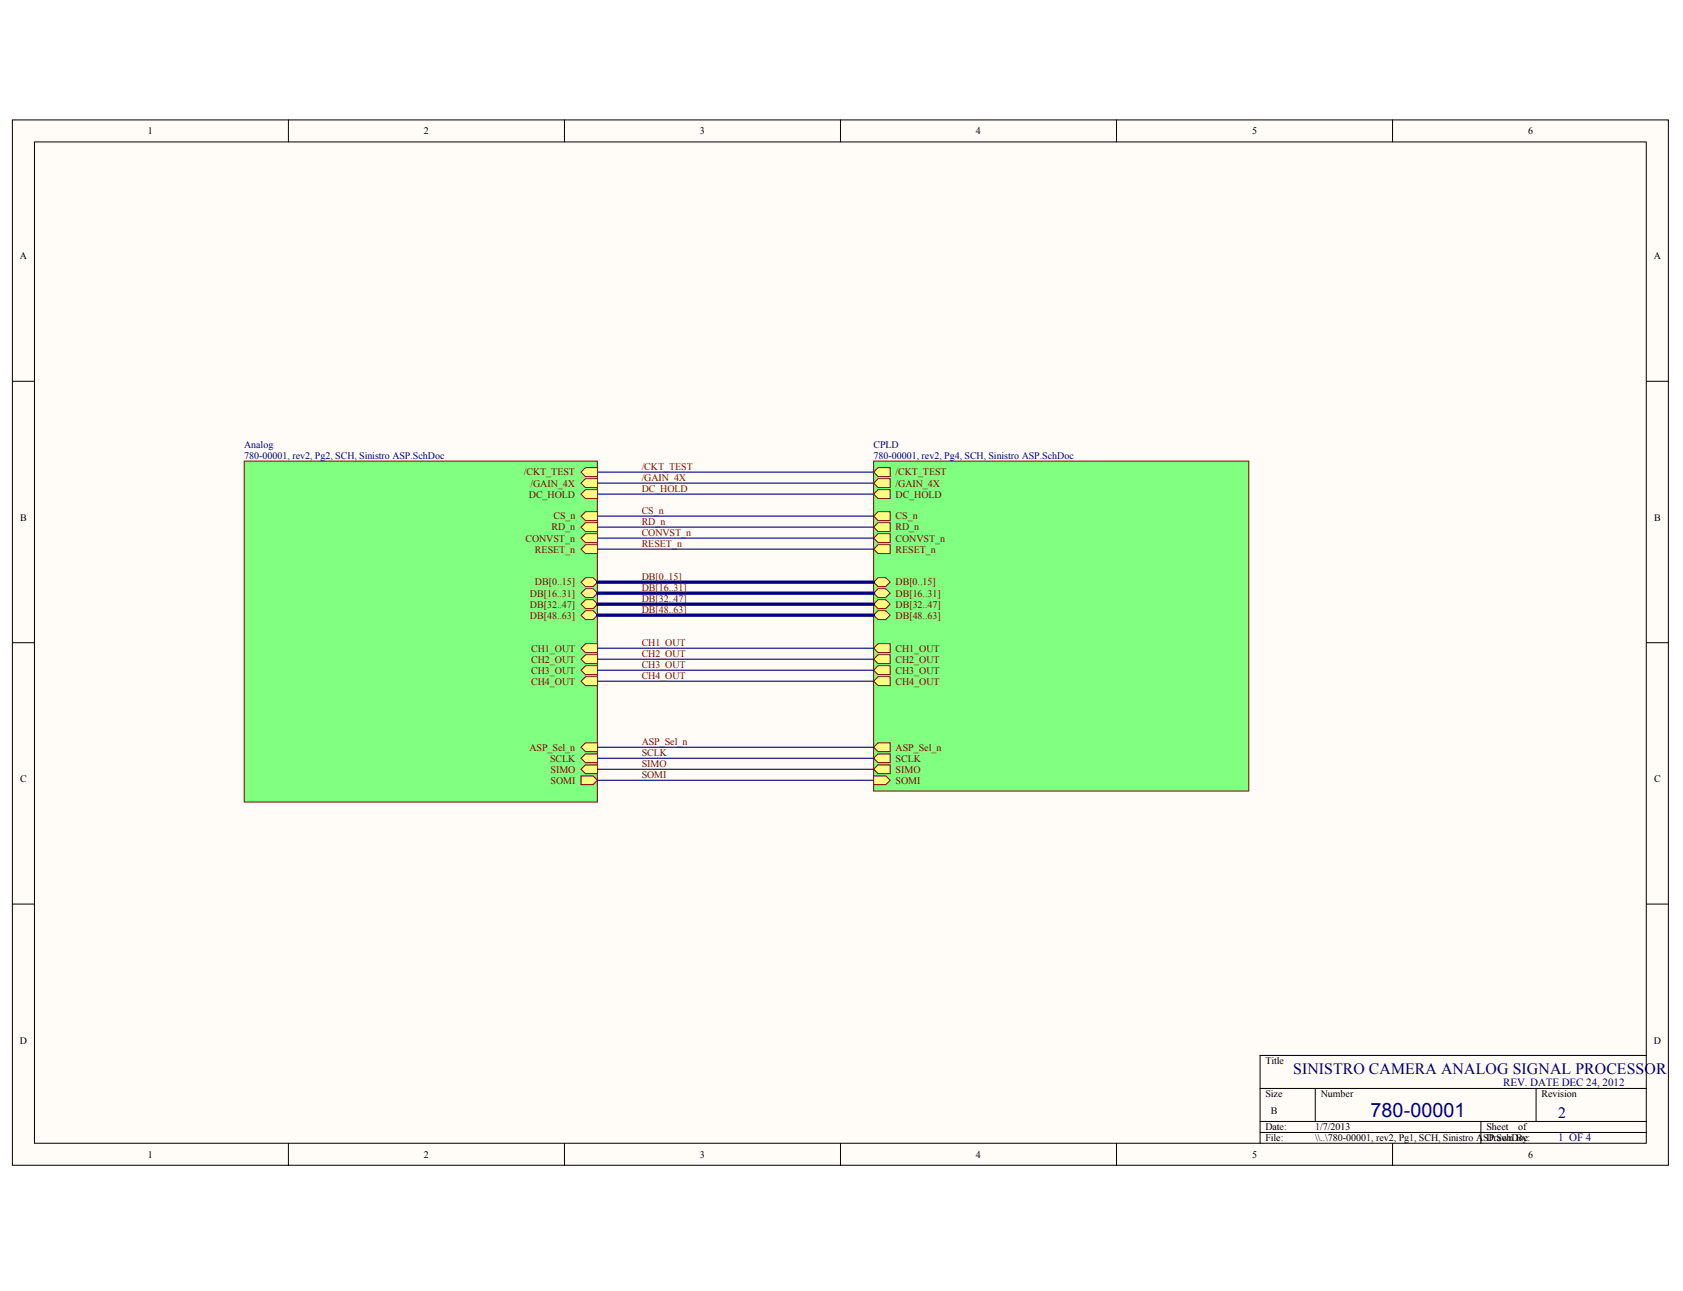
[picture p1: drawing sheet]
<svg xmlns="http://www.w3.org/2000/svg" width="270mm" height="207mm" viewBox="0 0 270 207" stroke-linecap="round" stroke-linejoin="round" font-family="sans-serif">
<g fill="#fffcf8" stroke="#000" stroke-width=".16">
<path d="M2 19.2h265.5v167.7h-265.5z"/>
<path d="M5.5 22.8h258.5v160.6h-258.5z"/>
</g>
<g fill="none" stroke="#000" stroke-width=".16">
<path d="M46.2 19.2v3.6M90.5 19.2v3.6M134.8 19.2v3.6M179 19.2v3.6M223.3 19.2v3.6M2 61.2h3.5M264 61.2h3.6M2 103.1h3.5M264 103.1h3.6M2 145h3.5M264 145h3.6M202.1 174.6h61.9"/>
<path d="M202.1 179.9h61.9M210.9 174.6v5.3M237.5 179.9v3.5M246.3 174.6v5.3M264 169.3h-61.9v14.1M46.2 183.4v3.5M90.5 183.4v3.5M134.8 183.4v3.5M179 183.4v3.5M202.1 181.7h61.9M223.3 183.4v3.5"/>
</g>
<path d="M140.1 74h60.1v52.9h-60.1z" fill="#80ff80" stroke="#800000" stroke-width=".16"/>
<g fill="#ffff80" stroke="#800000" stroke-width=".16">
<path d="M140.1 75.7l.7-.7h1.9v1.4h-1.9z" fill-rule="evenodd"/>
<path d="M140.1 77.5l.7-.7h1.9v1.4h-1.9z" fill-rule="evenodd"/>
<path d="M140.1 79.3l.7-.7h1.9v1.4h-1.9z" fill-rule="evenodd"/>
<path d="M140.1 82.8l.7-.7h1.9v1.4h-1.9z" fill-rule="evenodd"/>
<path d="M140.1 84.6l.7-.8h1.9v1.5h-1.9z" fill-rule="evenodd"/>
<path d="M140.1 86.3l.7-.7h1.9v1.4h-1.9z" fill-rule="evenodd"/>
<path d="M140.1 88.1l.7-.7h1.9v1.4h-1.9z" fill-rule="evenodd"/>
<path d="M140.1 93.4l.7-.7h1.2l.7 .7-.7 .7h-1.2z" fill-rule="evenodd"/>
<path d="M140.1 95.1l.7-.7h1.2l.7 .7-.7 .8h-1.2z" fill-rule="evenodd"/>
<path d="M140.1 96.9l.7-.7h1.2l.7 .7-.7 .7h-1.2z" fill-rule="evenodd"/>
<path d="M140.1 98.7l.7-.7h1.2l.7 .7-.7 .7h-1.2z" fill-rule="evenodd"/>
<path d="M140.1 119.9l.7-.7h1.9v1.4h-1.9z" fill-rule="evenodd"/>
<path d="M140.1 121.6l.7-.7h1.9v1.4h-1.9z" fill-rule="evenodd"/>
<path d="M140.1 123.4l.7-.7h1.9v1.4h-1.9z" fill-rule="evenodd"/>
<path d="M140.1 124.5h1.9l.7 .7-.7 .7h-1.9z" fill-rule="evenodd"/>
<path d="M140.1 104l.7-.7h1.9v1.4h-1.9z" fill-rule="evenodd"/>
<path d="M140.1 105.7l.7-.7h1.9v1.4h-1.9z" fill-rule="evenodd"/>
<path d="M140.1 107.5l.7-.7h1.9v1.4h-1.9z" fill-rule="evenodd"/>
<path d="M140.1 109.3l.7-.7h1.9v1.4h-1.9z" fill-rule="evenodd"/>
</g>
<path d="M39.2 74h56.6v54.7h-56.6z" fill="#80ff80" stroke="#800000" stroke-width=".16"/>
<g fill="#ffff80" stroke="#800000" stroke-width=".16">
<path d="M93.2 75.7l.7-.7h1.9v1.4h-1.9z" fill-rule="evenodd"/>
<path d="M93.2 77.5l.7-.7h1.9v1.4h-1.9z" fill-rule="evenodd"/>
<path d="M93.2 79.3l.7-.7h1.9v1.4h-1.9z" fill-rule="evenodd"/>
<path d="M93.2 82.8l.7-.7h1.9v1.4h-1.9z" fill-rule="evenodd"/>
<path d="M93.2 84.6l.7-.8h1.9v1.5h-1.9z" fill-rule="evenodd"/>
<path d="M93.2 86.3l.7-.7h1.9v1.4h-1.9z" fill-rule="evenodd"/>
<path d="M93.2 88.1l.7-.7h1.9v1.4h-1.9z" fill-rule="evenodd"/>
<path d="M93.2 93.4l.7-.7h1.2l.7 .7-.7 .7h-1.2z" fill-rule="evenodd"/>
<path d="M93.2 95.1l.7-.7h1.2l.7 .7-.7 .8h-1.2z" fill-rule="evenodd"/>
<path d="M93.2 96.9l.7-.7h1.2l.7 .7-.7 .7h-1.2z" fill-rule="evenodd"/>
<path d="M93.2 98.7l.7-.7h1.2l.7 .7-.7 .7h-1.2z" fill-rule="evenodd"/>
<path d="M93.2 119.9l.7-.7h1.9v1.4h-1.9z" fill-rule="evenodd"/>
<path d="M93.2 121.6l.7-.7h1.9v1.4h-1.9z" fill-rule="evenodd"/>
<path d="M93.2 123.4l.7-.7h1.9v1.4h-1.9z" fill-rule="evenodd"/>
<path d="M93.2 124.5h1.9l.7 .7-.7 .7h-1.9z" fill-rule="evenodd"/>
<path d="M93.2 104l.7-.7h1.9v1.4h-1.9z" fill-rule="evenodd"/>
<path d="M93.2 105.7l.7-.7h1.9v1.4h-1.9z" fill-rule="evenodd"/>
<path d="M93.2 107.5l.7-.7h1.9v1.4h-1.9z" fill-rule="evenodd"/>
<path d="M93.2 109.3l.7-.7h1.9v1.4h-1.9z" fill-rule="evenodd"/>
</g>
<g fill="none" stroke="#000080" stroke-width=".18">
<path d="M95.8 75.7h44.3M95.8 77.5h44.3M95.8 79.3h44.3M95.8 82.8h44.3M95.8 84.6h44.3M95.8 86.3h44.3M95.8 88.1h44.3M95.8 119.9h44.3M95.8 104h44.3M95.8 105.7h44.3M95.8 107.5h44.3M95.8 109.3h44.3"/>
<path d="M95.8 121.6h44.3M95.8 123.4h44.3M95.8 125.2h44.3"/>
</g>
<path d="M95.8 93.4h44.3M95.8 95.1h44.3M95.8 96.9h44.3M95.8 98.7h44.3" fill="none" stroke="#000080" stroke-width=".53"/>
<text font-size="3.2" fill="#000080" x="219.8" y="179.2">780-00001</text>
<g font-size="2.5" fill="#006">
<text x="207.4" y="172.3">SINISTRO CAMERA ANALOG SIGNAL PROCESSOR</text>
<text x="249.8" y="179.3">2</text>
</g>
<g font-size="1.8" fill="#006">
<text x="241" y="174.2">REV. DATE DEC 24, 2012</text>
<text x="249.8" y="183">1 OF 4</text>
</g>
<g font-size="1.6">
<text x="23.7" y="21.6">1</text>
<text x="68" y="21.6">2</text>
<text x="112.2" y="21.6">3</text>
<text x="156.5" y="21.6">4</text>
<text x="200.8" y="21.6">5</text>
<text x="245" y="21.6">6</text>
<text x="3.2" y="41.6">A</text>
<text x="265.2" y="41.6">A</text>
<text x="3.2" y="83.6">B</text>
<text x="265.3" y="83.6">B</text>
<text x="3.2" y="125.5">C</text>
<text x="265.3" y="125.5">C</text>
<text x="3.2" y="167.4">D</text>
<text x="265.2" y="167.4">D</text>
<text x="202.9" y="170.7">Title</text>
<text x="202.9" y="176">Size</text>
<text x="203.8" y="178.7">B</text>
<text x="211.8" y="176">Number</text>
<text x="247.2" y="176">Revision</text>
<text x="23.7" y="185.7">1</text>
<text x="68" y="185.7">2</text>
<text x="112.2" y="185.7">3</text>
<text x="156.5" y="185.7">4</text>
<text x="200.8" y="185.7">5</text>
<text x="202.9" y="181.3">Date:</text>
<text x="202.9" y="183.1">File:</text>
<text x="210.9" y="181.3">1/7/2013</text>
<text x="210.9" y="183.1">\\..\780-00001, rev2, Pg1, SCH, Sinistro A</text>
<text x="237.8" y="183.1">SP.SchDoc</text>
<text x="238.4" y="181.3">Sheet</text>
<text x="238.4" y="183.1">Drawn By:</text>
<text x="243.4" y="181.3">of</text>
<text x="245" y="185.7">6</text>
</g>
<g font-size="1.6" fill="#000080">
<text x="39.2" y="71.8">Analog</text>
<text x="140.1" y="71.8">CPLD</text>
<text x="39.2" y="73.6">780-00001, rev2, Pg2, SCH, Sinistro ASP.SchDoc</text>
<text x="140.1" y="73.6">780-00001, rev2, Pg4, SCH, Sinistro ASP.SchDoc</text>
</g>
<g font-size="1.6" fill="#800000">
<text x="84" y="76.3">/CKT_TEST</text>
<text x="102.9" y="77.2">/GAIN_4X</text>
<text x="102.9" y="75.4">/CKT_TEST</text>
<text x="143.6" y="76.3">/CKT_TEST</text>
<text x="84.8" y="79.8">DC_HOLD</text>
<text x="85.1" y="78">/GAIN_4X</text>
<text x="88.7" y="83.3">CS_n</text>
<text x="102.9" y="78.9">DC_HOLD</text>
<text x="102.9" y="82.4">CS_n</text>
<text x="143.6" y="78">/GAIN_4X</text>
<text x="143.6" y="79.8">DC_HOLD</text>
<text x="143.6" y="83.3">CS_n</text>
<text x="84.3" y="86.9">CONVST_n</text>
<text x="85.8" y="88.6">RESET_n</text>
<text x="88.4" y="85.1">RD_n</text>
<text x="102.9" y="84.2">RD_n</text>
<text x="102.9" y="86">CONVST_n</text>
<text x="102.9" y="87.7">RESET_n</text>
<text x="143.6" y="85.1">RD_n</text>
<text x="143.6" y="86.9">CONVST_n</text>
<text x="143.6" y="88.6">RESET_n</text>
<text x="85" y="95.7">DB[16..31]</text>
<text x="85.8" y="93.9">DB[0..15]</text>
<text x="102.9" y="94.8">DB[16..31]</text>
<text x="102.9" y="93">DB[0..15]</text>
<text x="143.6" y="93.9">DB[0..15]</text>
<text x="143.6" y="95.7">DB[16..31]</text>
<text x="85" y="97.5">DB[32..47]</text>
<text x="85" y="99.2">DB[48..63]</text>
<text x="102.9" y="98.3">DB[48..63]</text>
<text x="102.9" y="96.6">DB[32..47]</text>
<text x="143.6" y="97.5">DB[32..47]</text>
<text x="143.6" y="99.2">DB[48..63]</text>
<text x="85.2" y="104.5">CH1_OUT</text>
<text x="85.2" y="106.3">CH2_OUT</text>
<text x="102.9" y="103.6">CH1_OUT</text>
<text x="102.9" y="105.4">CH2_OUT</text>
<text x="102.9" y="107.2">CH3_OUT</text>
<text x="143.6" y="104.5">CH1_OUT</text>
<text x="143.6" y="106.3">CH2_OUT</text>
<text x="85.2" y="108.1">CH3_OUT</text>
<text x="85.2" y="109.8">CH4_OUT</text>
<text x="102.9" y="108.9">CH4_OUT</text>
<text x="143.6" y="108.1">CH3_OUT</text>
<text x="143.6" y="109.8">CH4_OUT</text>
<text x="102.9" y="119.5">ASP_Sel_n</text>
<text x="84.9" y="120.4">ASP_Sel_n</text>
<text x="88.2" y="122.2">SCLK</text>
<text x="88.3" y="123.9">SIMO</text>
<text x="88.3" y="125.7">SOMI</text>
<text x="102.9" y="121.3">SCLK</text>
<text x="102.9" y="123">SIMO</text>
<text x="102.9" y="124.8">SOMI</text>
<text x="143.6" y="120.4">ASP_Sel_n</text>
<text x="143.6" y="122.2">SCLK</text>
<text x="143.6" y="123.9">SIMO</text>
<text x="143.6" y="125.7">SOMI</text>
</g>
</svg>
